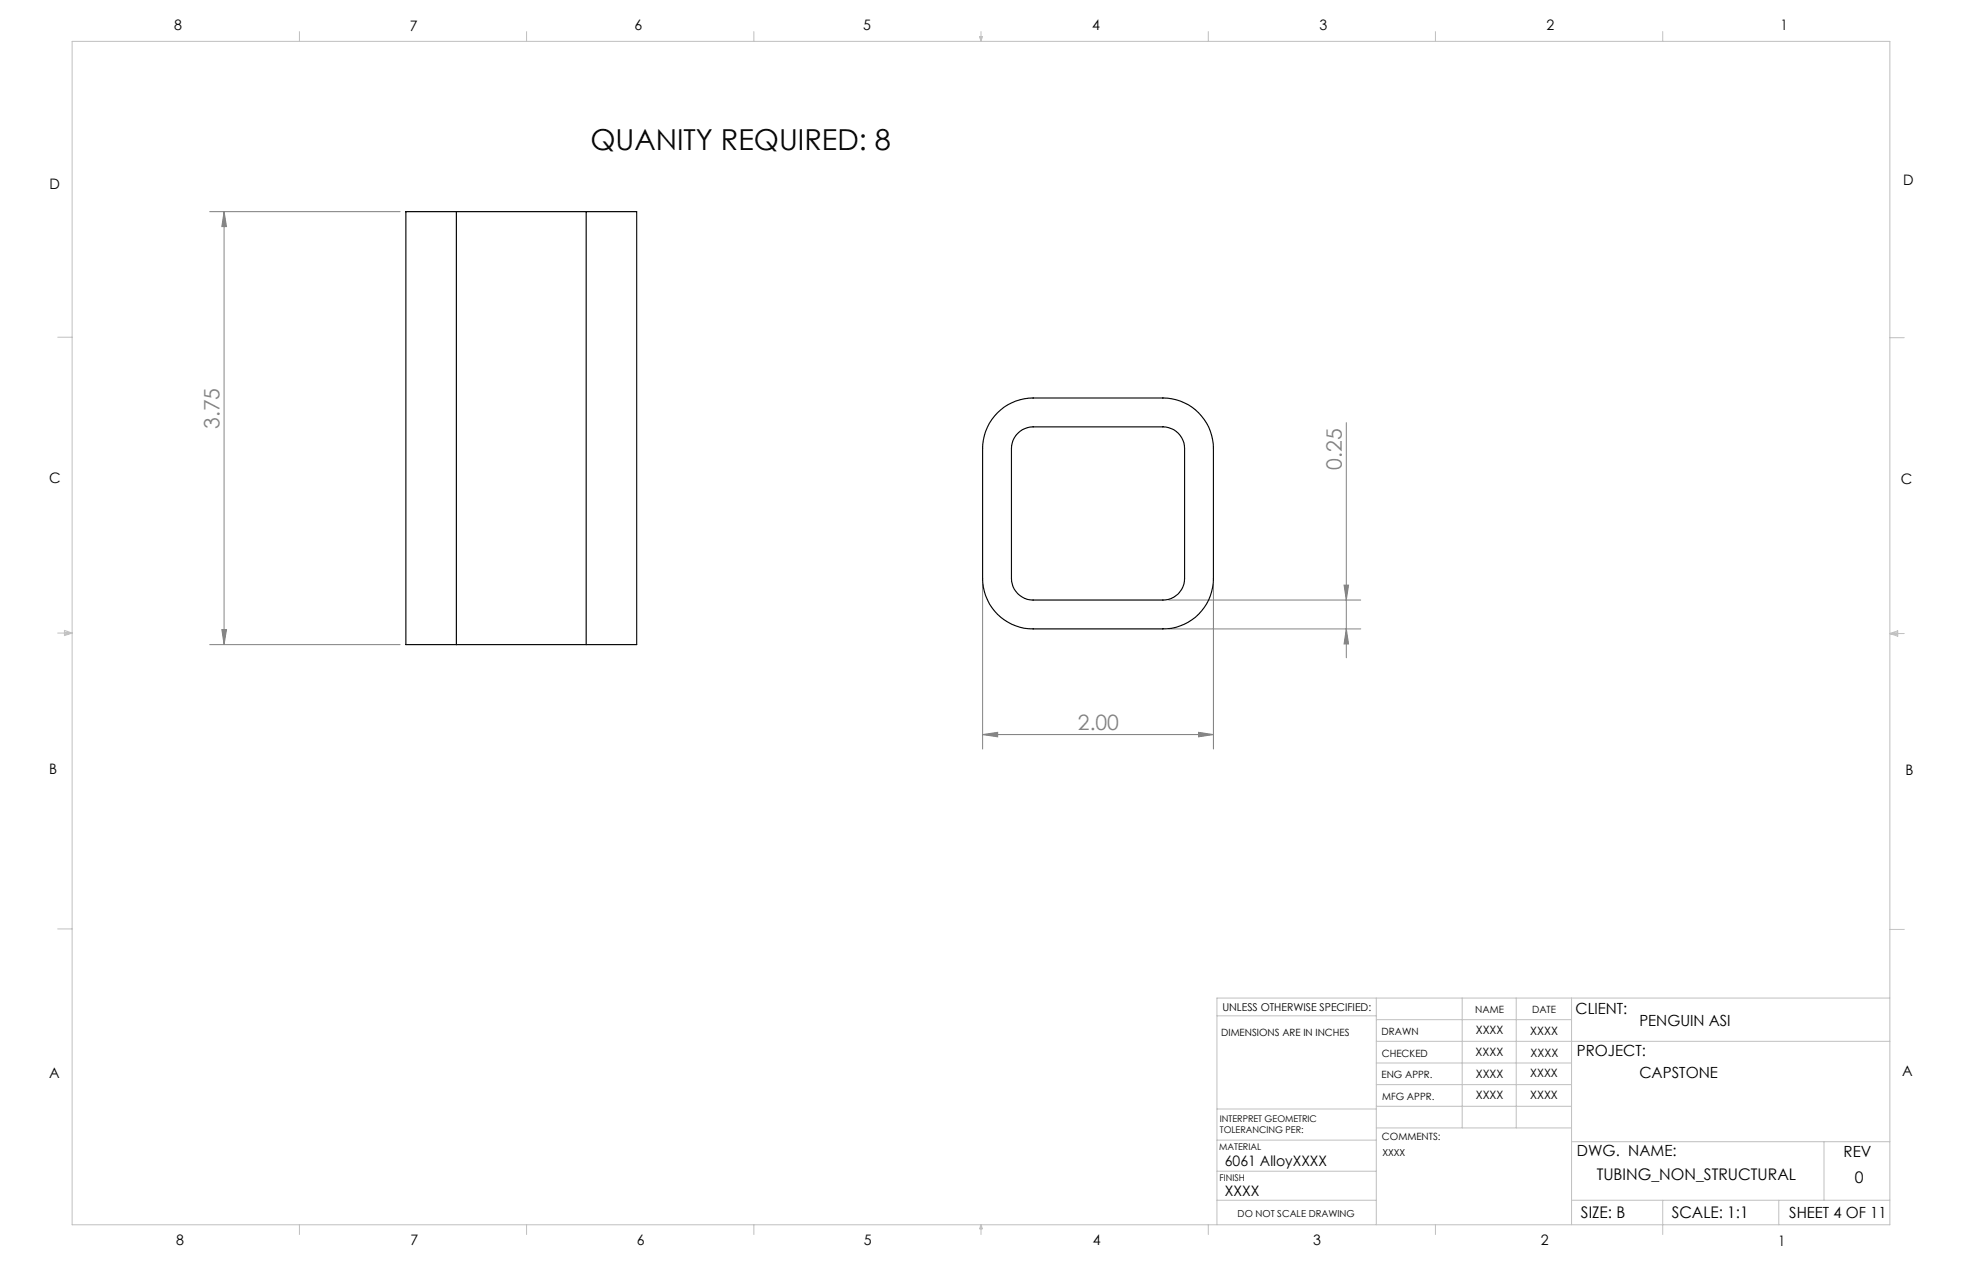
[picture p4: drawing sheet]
<svg xmlns="http://www.w3.org/2000/svg" width="432mm" height="279mm" viewBox="0 0 432 279" stroke-linecap="round" stroke-linejoin="round" font-family="sans-serif">
<g fill="none" stroke="#808080" stroke-width=".22">
<path d="M46.1 46.6h42M49.3 46.6l.5 3.2h-1zM49.3 46.6v95.2M296.3 93v51.7M48.8 138.5h1l-.5 3.3zM216.3 128.5v36.3M257.2 132h42.3M257.2 138.4h42.3M267.1 128.5v36.3M295.8 128.7h1l-.5 3.3zM296.3 138.4l.5 3.3h-1zM46.1 141.8h42"/>
<path d="M216.3 161.6l3.3-.5v1zM216.3 161.6h50.8M263.8 161.1l3.3 .5-3.3 .5z"/>
</g>
<g fill="none" stroke="#c0c0c0" stroke-width=".22">
<path d="M15.9 9.1h400v260.4h-400zM65.9 6.9v2.2M115.9 6.9v2.2M165.9 6.9v2.2M215.6 8h.6l-.3 1.1zM215.7 8l.2 1.1M215.9 6.9v2.2M216 8l-.1 1.1M265.9 6.9v2.2M315.9 6.9v2.2M365.9 6.9v2.2M12.7 74.2h3.2"/>
<path d="M415.9 74.3h3.2M12.7 139.3h3.2M14.2 139.1l1.7 .2M14.2 138.7l1.7 .6-1.7 .5zM15.9 139.3l-1.7 .3M415.9 139.4h3.2M415.9 139.4l1.8-.6v1.2zM415.9 139.4l1.8 .3M417.7 139.2l-1.8 .2M12.7 204.4h3.2M302.9 219.6v49.9M321.8 219.6v28.5"/>
<path d="M333.7 219.6v28.5M345.9 219.6v49.9M415.9 204.5h3.2M415.9 219.6h-148.1v49.9M267.8 223.5h35.1M302.9 229.1h113M302.9 233.9h43M302.9 224.3h43M302.9 238.6h43M267.8 257.7h35.1M267.8 250.8h35.1M267.8 244h35.1"/>
<path d="M302.9 248.1h43M302.9 243.4h43M345.9 251.2h70M401.4 251.2v12.9M65.9 269.5v2.1M115.9 269.5v2.1M165.9 269.5v2.1M215.9 269.5v2.1M215.9 269.5l.3 .8h-.6zM265.9 269.5v2.1M267.8 264.1h35.1M315.9 269.5v2.1"/>
<path d="M345.9 264.1h70M365.9 264.1v7.5M391.5 264.1v5.4"/>
</g>
<g fill="#808080">
<path d="M216.3 161.6l3.3-.5v1zM263.8 161.1l3.3 .5-3.3 .5z"/>
<path d="M49.3 46.6l.5 3.2h-1zM48.8 138.5h1l-.5 3.3zM295.8 128.7h1l-.5 3.3zM296.3 138.4l.5 3.3h-1z"/>
</g>
<path d="M100.4 46.6h-11.1v95.2h11.1M100.4 46.6v95.2M100.4 46.6h28.6M129 46.6h11.1v95.2h-11.1M129 46.6v95.2M219.5 90.8a11.2 11.2 0 0 1 7.9-3.2h28.5a11.1 11.1 0 0 1 11.2 11.1v28.5a11.1 11.1 0 0 1-11.2 11.2h-28.5a11.1 11.1 0 0 1-11.1-11.2v-28.5a11.2 11.2 0 0 1 3.2-7.9zM224 95.3a4.8 4.8 0 0 1 3.4-1.4h28.5a4.8 4.8 0 0 1 4.8 4.8v28.5a4.7 4.7 0 0 1-4.8 4.8h-28.5a4.8 4.8 0 0 1-4.8-4.8v-29.1a4.6 4.6 0 0 1 1.4-2.8zM100.4 141.8h28.6" fill="none" stroke="#000" stroke-width=".25"/>
<text font-size="6.3" x="129.9" y="33">QUANITY REQUIRED: 8</text>
<g font-size="4.7" fill="#808080">
<text x="48.3" y="94.4" transform="rotate(-90 48.3 94.4)">3.75</text>
<text x="295.3" y="103.3" transform="rotate(-90 295.3 103.3)">0.25</text>
<text x="237.2" y="160.6">2.00</text>
</g>
<g font-size="3.5">
<text x="351.4" y="259.6">TUBING_NON_STRUCTURAL</text>
<text x="408.2" y="260.2">0</text>
<text x="347.9" y="268">SIZE: B</text>
<text x="367.9" y="268">SCALE: 1:1</text>
</g>
<g font-size="3.4">
<text x="346.8" y="223.1">CLIENT:</text>
<text x="360.8" y="225.8">PENGUIN ASI</text>
<text x="347.1" y="232.3">PROJECT:</text>
<text x="360.8" y="237.1">CAPSTONE</text>
<text x="347.1" y="254.2">DWG. NAME:</text>
<text x="405.7" y="254.5">REV</text>
<text x="393.8" y="267.9">SHEET 4 OF 11</text>
</g>
<g font-size="3.2">
<text x="38.3" y="6.7">8</text>
<text x="90.2" y="6.7">7</text>
<text x="139.7" y="6.5">6</text>
<text x="190" y="6.5">5</text>
<text x="240.4" y="6.5">4</text>
<text x="290.4" y="6.7">3</text>
<text x="340.4" y="6.5">2</text>
<text x="391.9" y="6.7">1</text>
<text x="10.9" y="41.6">D</text>
<text x="418.9" y="40.7">D</text>
<text x="10.9" y="106.3">C</text>
<text x="418.4" y="106.4">C</text>
<text x="10.8" y="170.2">B</text>
<text x="419.4" y="170.6">B</text>
<text x="10.8" y="237.2">A</text>
<text x="418.6" y="236.8">A</text>
<text x="269.6" y="256.5">6061 AlloyXXXX</text>
<text x="269.6" y="263.2">XXXX</text>
<text x="38.8" y="273.8">8</text>
<text x="90.4" y="273.8">7</text>
<text x="140.2" y="273.8">6</text>
<text x="190.1" y="273.9">5</text>
<text x="240.5" y="273.8">4</text>
<text x="289" y="273.9">3</text>
<text x="339.1" y="273.8">2</text>
<text x="391.4" y="274.1">1</text>
</g>
<g font-size="2.5">
<text x="324.8" y="227.6">XXXX</text>
<text x="336.8" y="227.7">XXXX</text>
<text x="324.8" y="232.3">XXXX</text>
<text x="336.8" y="232.5">XXXX</text>
<text x="324.8" y="237.1">XXXX</text>
<text x="336.8" y="237">XXXX</text>
<text x="324.8" y="241.9">XXXX</text>
<text x="336.8" y="241.8">XXXX</text>
</g>
<text font-size="2.4" x="269" y="222.4">UNLESS OTHERWISE SPECIFIED:</text>
<g font-size="2.2">
<text x="268.8" y="228">DIMENSIONS ARE IN INCHES</text>
<text x="304.1" y="227.7">DRAWN</text>
<text x="324.7" y="222.9">NAME</text>
<text x="337.2" y="222.9">DATE</text>
<text x="304.1" y="232.6">CHECKED</text>
<text x="304" y="237.2">ENG APPR.</text>
<text x="304.2" y="241.9">MFG APPR.</text>
<text x="304.1" y="250.9">COMMENTS:</text>
</g>
<g font-size="2.1">
<text x="304.2" y="254.3">XXXX</text>
<text x="272.4" y="267.8">DO NOT SCALE DRAWING</text>
</g>
<g font-size="2">
<text x="268.5" y="246.8">INTERPRET GEOMETRIC</text>
<text x="268.5" y="249.4">TOLERANCING PER:</text>
<text x="268.3" y="252.9">MATERIAL</text>
<text x="268.4" y="259.7">FINISH</text>
</g>
</svg>
